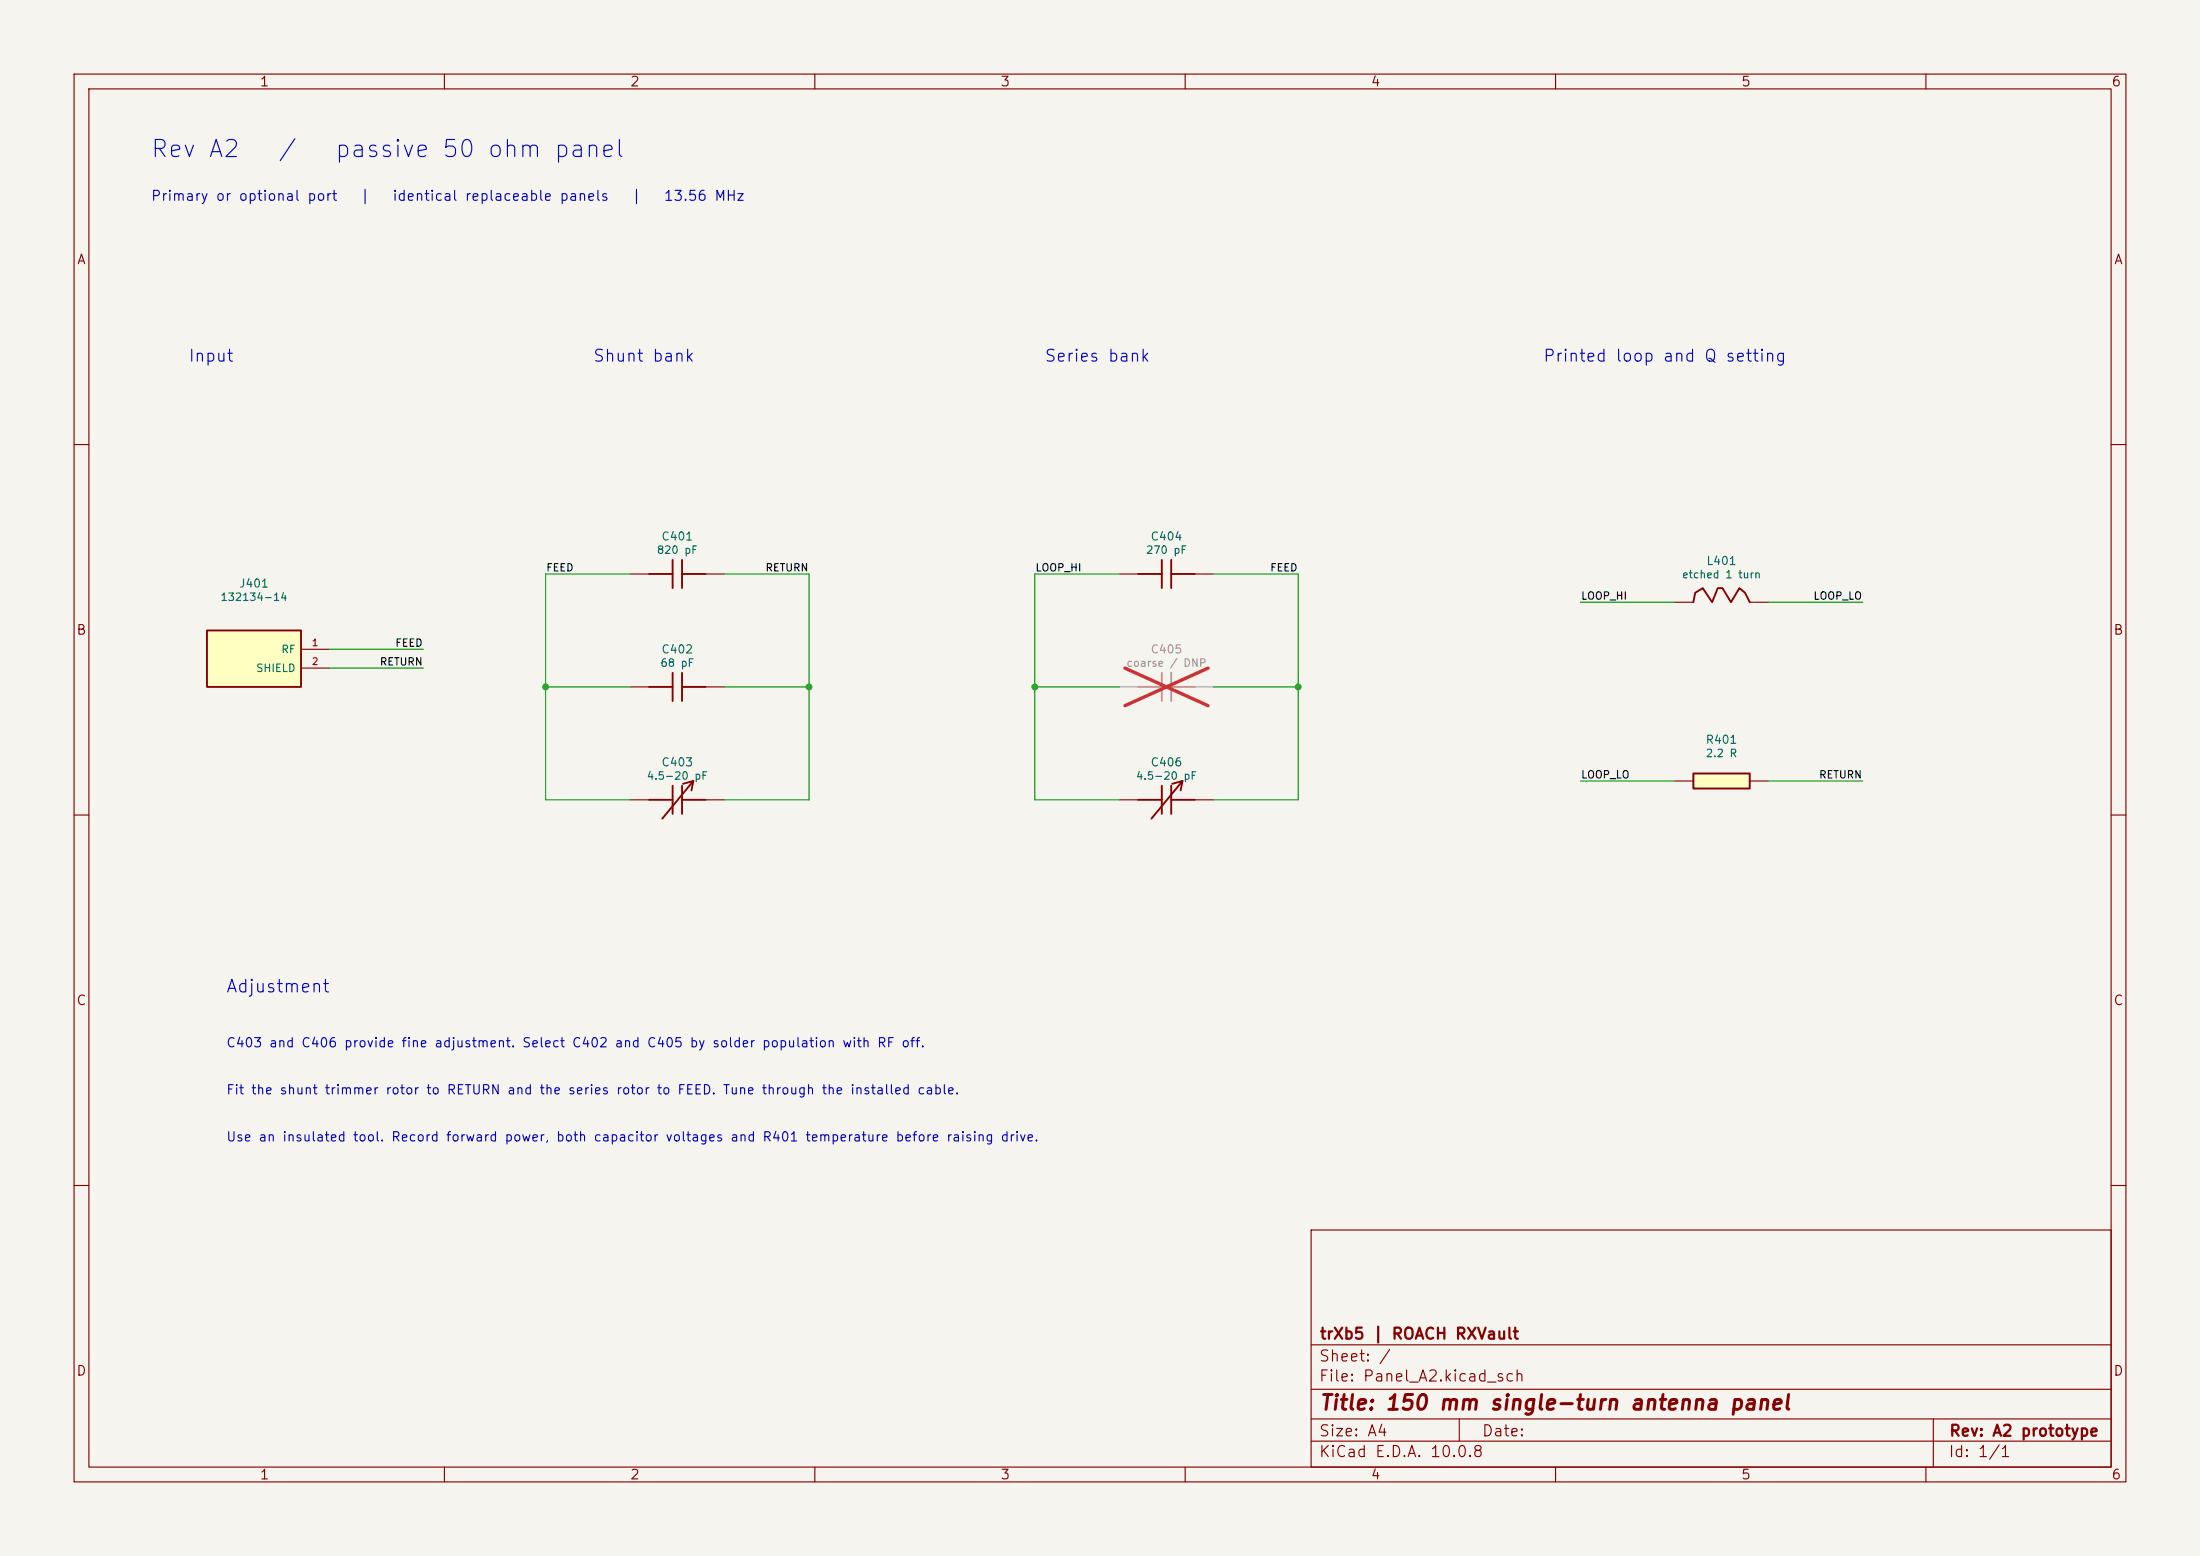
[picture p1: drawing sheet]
(kicad_sch (version 20250114) (generator eeschema) (paper "A4") (title_block (title "150 mm single-turn antenna panel") (rev "A2 prototype") (company "trXb5 | ROACH RXVault")) (lib_symbols (symbol "A1:C" (pin_names (offset 0.65) (hide yes)) (pin_numbers (hide yes)) (in_bom yes) (on_board yes) (property "Reference" "C" (at 0.0 6.35 0) (effects (font (size 1.1 1.1))  ))(property "Value" "C" (at 0.0 -6.35 0) (effects (font (size 1.1 1.1))  ))(symbol "C_0_1" (polyline (pts (xy -3.81 0.0) (xy -0.635 0.0)) (stroke (width 0.254) (type default)) (fill (type none)))(polyline (pts (xy -0.635 -1.905) (xy -0.635 1.905)) (stroke (width 0.254) (type default)) (fill (type none)))(polyline (pts (xy 0.635 -1.905) (xy 0.635 1.905)) (stroke (width 0.254) (type default)) (fill (type none)))(polyline (pts (xy 0.635 0.0) (xy 3.81 0.0)) (stroke (width 0.254) (type default)) (fill (type none)))) (symbol "C_1_1" (pin passive line (at -6.35 0.0 0) (length 2.54) (name "~" (effects (font (size 1.02 1.02))  )) (number "1" (effects (font (size 0.92 0.92))  )))(pin passive line (at 6.35 0.0 180) (length 2.54) (name "~" (effects (font (size 1.02 1.02))  )) (number "2" (effects (font (size 0.92 0.92))  )))))(symbol "A1:Loop" (pin_names (offset 0.65) (hide yes)) (pin_numbers (hide yes)) (in_bom yes) (on_board yes) (property "Reference" "L" (at 0.0 6.35 0) (effects (font (size 1.1 1.1))  ))(property "Value" "Loop" (at 0.0 -6.35 0) (effects (font (size 1.1 1.1))  ))(symbol "Loop_0_1" (polyline (pts (xy -3.81 0.0) (xy -3.556 1.27) (xy -2.54 1.905) (xy -1.27 0.0) (xy -0.508 1.905) (xy 0.127 1.905) (xy 1.27 0.0) (xy 2.413 1.905) (xy 3.175 1.27) (xy 3.81 0.0)) (stroke (width 0.254) (type default)) (fill (type none)))) (symbol "Loop_1_1" (pin passive line (at -6.35 0.0 0) (length 2.54) (name "~" (effects (font (size 1.02 1.02))  )) (number "1" (effects (font (size 0.92 0.92))  )))(pin passive line (at 6.35 0.0 180) (length 2.54) (name "~" (effects (font (size 1.02 1.02))  )) (number "2" (effects (font (size 0.92 0.92))  )))))(symbol "A1:R" (pin_names (offset 0.65) (hide yes)) (pin_numbers (hide yes)) (in_bom yes) (on_board yes) (property "Reference" "R" (at 0.0 6.35 0) (effects (font (size 1.1 1.1))  ))(property "Value" "R" (at 0.0 -6.35 0) (effects (font (size 1.1 1.1))  ))(symbol "R_0_1" (rectangle (start -3.81 1.016) (end 3.81 -1.016) (stroke (width 0.254) (type default)) (fill (type background)))) (symbol "R_1_1" (pin passive line (at -6.35 0.0 0) (length 2.54) (name "~" (effects (font (size 1.02 1.02))  )) (number "1" (effects (font (size 0.92 0.92))  )))(pin passive line (at 6.35 0.0 180) (length 2.54) (name "~" (effects (font (size 1.02 1.02))  )) (number "2" (effects (font (size 0.92 0.92))  )))))(symbol "A1:SMA" (pin_names (offset 0.65) )  (in_bom yes) (on_board yes) (property "Reference" "J" (at 0.0 6.35 0) (effects (font (size 1.1 1.1))  ))(property "Value" "SMA" (at 0.0 -6.35 0) (effects (font (size 1.1 1.1))  ))(symbol "SMA_0_1" (rectangle (start -6.35 3.81) (end 6.35 -3.81) (stroke (width 0.254) (type default)) (fill (type background)))) (symbol "SMA_1_1" (pin passive line (at 10.16 1.27 180) (length 3.81) (name "RF" (effects (font (size 1.02 1.02))  )) (number "1" (effects (font (size 0.92 0.92))  )))(pin passive line (at 10.16 -1.27 180) (length 3.81) (name "SHIELD" (effects (font (size 1.02 1.02))  )) (number "2" (effects (font (size 0.92 0.92))  )))))(symbol "A1:Trim" (pin_names (offset 0.65) (hide yes)) (pin_numbers (hide yes)) (in_bom yes) (on_board yes) (property "Reference" "C" (at 0.0 6.35 0) (effects (font (size 1.1 1.1))  ))(property "Value" "Trim" (at 0.0 -6.35 0) (effects (font (size 1.1 1.1))  ))(symbol "Trim_0_1" (polyline (pts (xy -3.81 0.0) (xy -0.635 0.0)) (stroke (width 0.254) (type default)) (fill (type none)))(polyline (pts (xy -0.635 -1.905) (xy -0.635 1.905)) (stroke (width 0.254) (type default)) (fill (type none)))(polyline (pts (xy 0.635 -1.905) (xy 0.635 1.905)) (stroke (width 0.254) (type default)) (fill (type none)))(polyline (pts (xy 0.635 0.0) (xy 3.81 0.0)) (stroke (width 0.254) (type default)) (fill (type none)))(polyline (pts (xy -2.032 -2.54) (xy 2.159 2.54) (xy 0.762 2.159)) (stroke (width 0.254) (type default)) (fill (type none)))(polyline (pts (xy 2.159 2.54) (xy 1.905 1.27)) (stroke (width 0.254) (type default)) (fill (type none)))) (symbol "Trim_1_1" (pin passive line (at -6.35 0.0 0) (length 2.54) (name "~" (effects (font (size 1.02 1.02))  )) (number "1" (effects (font (size 0.92 0.92))  )))(pin passive line (at 6.35 0.0 180) (length 2.54) (name "~" (effects (font (size 1.02 1.02))  )) (number "2" (effects (font (size 0.92 0.92))  ))))))
(text "Rev A2   /   passive 50 ohm panel" (exclude_from_sim no) (at 20.32 20.32 0) (effects (font (size 2.3 2.3)) (justify left) ))
(text "Primary or optional port   |   identical replaceable panels   |   13.56 MHz" (exclude_from_sim no) (at 20.32 26.67 0) (effects (font (size 1.35 1.35)) (justify left) ))
(text "Input" (exclude_from_sim no) (at 25.4 48.26 0) (effects (font (size 1.6 1.6)) (justify left) ))
(text "Shunt bank" (exclude_from_sim no) (at 80.01 48.26 0) (effects (font (size 1.6 1.6)) (justify left) ))
(text "Series bank" (exclude_from_sim no) (at 140.97 48.26 0) (effects (font (size 1.6 1.6)) (justify left) ))
(text "Printed loop and Q setting" (exclude_from_sim no) (at 208.28 48.26 0) (effects (font (size 1.6 1.6)) (justify left) ))
(symbol (lib_id "A1:SMA") (at 34.29 88.9 0) (unit 1) (in_bom yes) (on_board yes) (dnp no) (property "Reference" "J401" (at 34.29 78.74 0) (effects (font (size 1.1 1.1))  ))(property "Value" "132134-14" (at 34.29 80.5815 0) (effects (font (size 1.02 1.02))  ))(property "Footprint" "A1:SMA" (at 34.29 88.9 0) (effects (font (size 1.1 1.1))  (hide yes)))(property "MPN" "132134-14" (at 34.29 88.9 0) (effects (font (size 1.1 1.1))  (hide yes))))
(symbol (lib_id "A1:C") (at 91.44 77.47 0) (unit 1) (in_bom yes) (on_board yes) (dnp no) (property "Reference" "C401" (at 91.44 72.39 0) (effects (font (size 1.1 1.1))  ))(property "Value" "820 pF" (at 91.44 74.2315 0) (effects (font (size 1.02 1.02))  ))(property "Footprint" "A1:C1206" (at 91.44 77.47 0) (effects (font (size 1.1 1.1))  (hide yes)))(property "MPN" "C1206C821J1GACTU" (at 91.44 77.47 0) (effects (font (size 1.1 1.1))  (hide yes))))
(wire (pts (xy 85.09 77.47) (xy 73.66 77.47)) (stroke (width 0) (type default)))
(label "FEED" (at 73.66 77.47 0) (effects (font (size 1 1)) (justify left bottom) ))
(wire (pts (xy 97.79 77.47) (xy 109.22 77.47)) (stroke (width 0) (type default)))
(label "RETURN" (at 109.22 77.47 180) (effects (font (size 1 1)) (justify right bottom) ))
(symbol (lib_id "A1:C") (at 91.44 92.71 0) (unit 1) (in_bom yes) (on_board yes) (dnp no) (property "Reference" "C402" (at 91.44 87.63 0) (effects (font (size 1.1 1.1))  ))(property "Value" "68 pF" (at 91.44 89.4715 0) (effects (font (size 1.02 1.02))  ))(property "Footprint" "A1:C1206" (at 91.44 92.71 0) (effects (font (size 1.1 1.1))  (hide yes)))(property "MPN" "C1206C680J1GACTU" (at 91.44 92.71 0) (effects (font (size 1.1 1.1))  (hide yes))))
(wire (pts (xy 85.09 92.71) (xy 73.66 92.71)) (stroke (width 0) (type default)))
(wire (pts (xy 73.66 77.47) (xy 73.66 92.71)) (stroke (width 0) (type default)))
(junction (at 73.66 92.71) (diameter 0) (color 0 0 0 0))
(wire (pts (xy 97.79 92.71) (xy 109.22 92.71)) (stroke (width 0) (type default)))
(wire (pts (xy 109.22 77.47) (xy 109.22 92.71)) (stroke (width 0) (type default)))
(junction (at 109.22 92.71) (diameter 0) (color 0 0 0 0))
(symbol (lib_id "A1:Trim") (at 91.44 107.95 0) (unit 1) (in_bom yes) (on_board yes) (dnp no) (property "Reference" "C403" (at 91.44 102.87 0) (effects (font (size 1.1 1.1))  ))(property "Value" "4.5-20 pF" (at 91.44 104.7115 0) (effects (font (size 1.02 1.02))  ))(property "Footprint" "A1:JZ_HV" (at 91.44 107.95 0) (effects (font (size 1.1 1.1))  (hide yes)))(property "MPN" "JZ200HV" (at 91.44 107.95 0) (effects (font (size 1.1 1.1))  (hide yes))))
(wire (pts (xy 85.09 107.95) (xy 73.66 107.95)) (stroke (width 0) (type default)))
(wire (pts (xy 73.66 92.71) (xy 73.66 107.95)) (stroke (width 0) (type default)))
(wire (pts (xy 97.79 107.95) (xy 109.22 107.95)) (stroke (width 0) (type default)))
(wire (pts (xy 109.22 92.71) (xy 109.22 107.95)) (stroke (width 0) (type default)))
(symbol (lib_id "A1:C") (at 157.48 77.47 0) (unit 1) (in_bom yes) (on_board yes) (dnp no) (property "Reference" "C404" (at 157.48 72.39 0) (effects (font (size 1.1 1.1))  ))(property "Value" "270 pF" (at 157.48 74.2315 0) (effects (font (size 1.02 1.02))  ))(property "Footprint" "A1:C1206" (at 157.48 77.47 0) (effects (font (size 1.1 1.1))  (hide yes)))(property "MPN" "C1206C271J1GACTU" (at 157.48 77.47 0) (effects (font (size 1.1 1.1))  (hide yes))))
(wire (pts (xy 151.13 77.47) (xy 139.7 77.47)) (stroke (width 0) (type default)))
(label "LOOP_HI" (at 139.7 77.47 0) (effects (font (size 1 1)) (justify left bottom) ))
(wire (pts (xy 163.83 77.47) (xy 175.26 77.47)) (stroke (width 0) (type default)))
(label "FEED" (at 175.26 77.47 180) (effects (font (size 1 1)) (justify right bottom) ))
(symbol (lib_id "A1:C") (at 157.48 92.71 0) (unit 1) (in_bom yes) (on_board yes) (dnp yes) (property "Reference" "C405" (at 157.48 87.63 0) (effects (font (size 1.1 1.1))  ))(property "Value" "coarse / DNP" (at 157.48 89.4715 0) (effects (font (size 1.02 1.02))  ))(property "Footprint" "A1:C1206" (at 157.48 92.71 0) (effects (font (size 1.1 1.1))  (hide yes))))
(wire (pts (xy 151.13 92.71) (xy 139.7 92.71)) (stroke (width 0) (type default)))
(wire (pts (xy 139.7 77.47) (xy 139.7 92.71)) (stroke (width 0) (type default)))
(junction (at 139.7 92.71) (diameter 0) (color 0 0 0 0))
(wire (pts (xy 163.83 92.71) (xy 175.26 92.71)) (stroke (width 0) (type default)))
(wire (pts (xy 175.26 77.47) (xy 175.26 92.71)) (stroke (width 0) (type default)))
(junction (at 175.26 92.71) (diameter 0) (color 0 0 0 0))
(symbol (lib_id "A1:Trim") (at 157.48 107.95 0) (unit 1) (in_bom yes) (on_board yes) (dnp no) (property "Reference" "C406" (at 157.48 102.87 0) (effects (font (size 1.1 1.1))  ))(property "Value" "4.5-20 pF" (at 157.48 104.7115 0) (effects (font (size 1.02 1.02))  ))(property "Footprint" "A1:JZ_HV" (at 157.48 107.95 0) (effects (font (size 1.1 1.1))  (hide yes)))(property "MPN" "JZ200HV" (at 157.48 107.95 0) (effects (font (size 1.1 1.1))  (hide yes))))
(wire (pts (xy 151.13 107.95) (xy 139.7 107.95)) (stroke (width 0) (type default)))
(wire (pts (xy 139.7 92.71) (xy 139.7 107.95)) (stroke (width 0) (type default)))
(wire (pts (xy 163.83 107.95) (xy 175.26 107.95)) (stroke (width 0) (type default)))
(wire (pts (xy 175.26 92.71) (xy 175.26 107.95)) (stroke (width 0) (type default)))
(wire (pts (xy 44.45 87.63) (xy 57.15 87.63)) (stroke (width 0) (type default)))
(label "FEED" (at 57.15 87.63 180) (effects (font (size 1 1)) (justify right bottom) ))
(wire (pts (xy 44.45 90.17) (xy 57.15 90.17)) (stroke (width 0) (type default)))
(label "RETURN" (at 57.15 90.17 180) (effects (font (size 1 1)) (justify right bottom) ))
(symbol (lib_id "A1:Loop") (at 232.41 81.28 0) (unit 1) (in_bom yes) (on_board yes) (dnp no) (property "Reference" "L401" (at 232.41 75.692 0) (effects (font (size 1.1 1.1))  ))(property "Value" "etched 1 turn" (at 232.41 77.5335 0) (effects (font (size 1.02 1.02))  ))(property "Footprint" "A1:Loop140" (at 232.41 81.28 0) (effects (font (size 1.1 1.1))  (hide yes))))
(wire (pts (xy 226.06 81.28) (xy 213.36 81.28)) (stroke (width 0) (type default)))
(label "LOOP_HI" (at 213.36 81.28 0) (effects (font (size 1 1)) (justify left bottom) ))
(wire (pts (xy 238.76 81.28) (xy 251.46 81.28)) (stroke (width 0) (type default)))
(label "LOOP_LO" (at 251.46 81.28 180) (effects (font (size 1 1)) (justify right bottom) ))
(symbol (lib_id "A1:R") (at 232.41 105.41 0) (unit 1) (in_bom yes) (on_board yes) (dnp no) (property "Reference" "R401" (at 232.41 99.822 0) (effects (font (size 1.1 1.1))  ))(property "Value" "2.2 R" (at 232.41 101.6635 0) (effects (font (size 1.02 1.02))  ))(property "Footprint" "A1:R1206" (at 232.41 105.41 0) (effects (font (size 1.1 1.1))  (hide yes)))(property "MPN" "CRCW12062R20FKEA" (at 232.41 105.41 0) (effects (font (size 1.1 1.1))  (hide yes))))
(wire (pts (xy 226.06 105.41) (xy 213.36 105.41)) (stroke (width 0) (type default)))
(label "LOOP_LO" (at 213.36 105.41 0) (effects (font (size 1 1)) (justify left bottom) ))
(wire (pts (xy 238.76 105.41) (xy 251.46 105.41)) (stroke (width 0) (type default)))
(label "RETURN" (at 251.46 105.41 180) (effects (font (size 1 1)) (justify right bottom) ))
(text "Adjustment" (exclude_from_sim no) (at 30.48 133.35 0) (effects (font (size 1.7 1.7)) (justify left) ))
(text "C403 and C406 provide fine adjustment. Select C402 and C405 by solder population with RF off." (exclude_from_sim no) (at 30.48 140.97 0) (effects (font (size 1.25 1.25)) (justify left) ))
(text "Fit the shunt trimmer rotor to RETURN and the series rotor to FEED. Tune through the installed cable." (exclude_from_sim no) (at 30.48 147.32 0) (effects (font (size 1.25 1.25)) (justify left) ))
(text "Use an insulated tool. Record forward power, both capacitor voltages and R401 temperature before raising drive." (exclude_from_sim no) (at 30.48 153.67 0) (effects (font (size 1.25 1.25)) (justify left) ))(sheet_instances (path "" (page "1"))))
